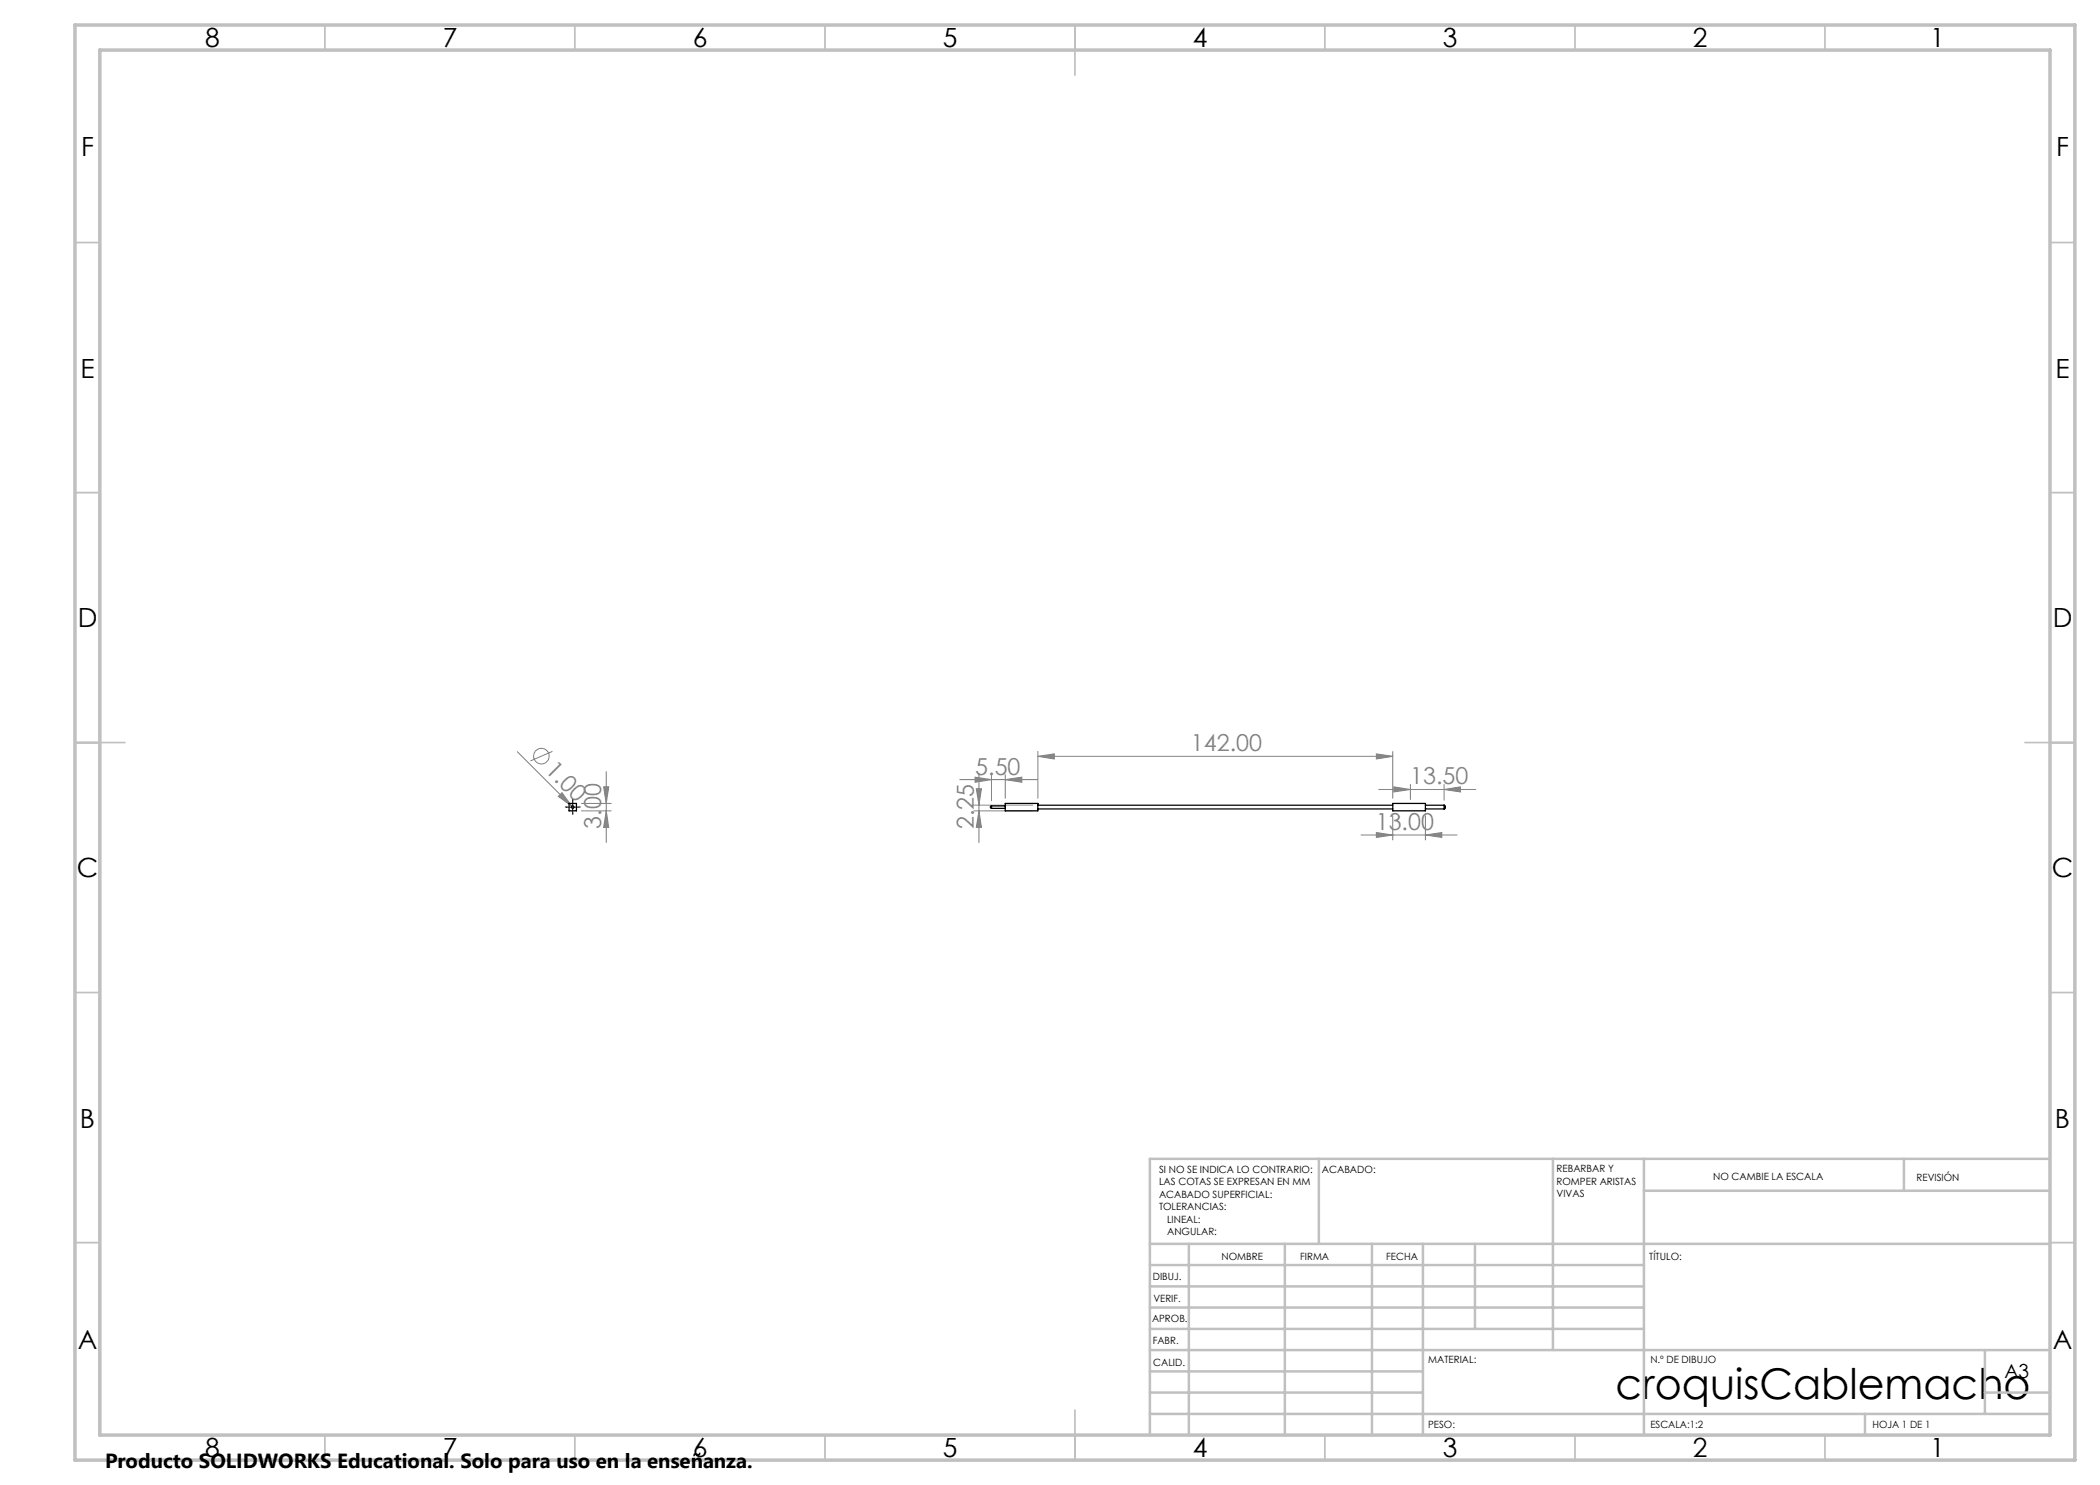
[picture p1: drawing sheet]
<svg xmlns="http://www.w3.org/2000/svg" width="420mm" height="297mm" viewBox="0 0 420 297" stroke-linecap="round" stroke-linejoin="round" font-family="sans-serif">
<g fill="none" stroke="#808080" stroke-width=".2">
<path d="M103.5 150.4l11.2 11.2M110.5 150.3l-4.4 1.9M111.7 159.3l.7-.8 2 2.8zM120.7 157.4h1l-.5 3.3zM121.2 154.3v14.2M191.9 155.9h15.5M195 155.4l3.3 .5-3.3 .6zM195.3 157.8h1l-.5 3.2zM195.8 154.7v13.8M198.3 154.9v5.3M201 155.9l3.4-.5v1.1zM201 154.9v4.8"/>
<path d="M207.6 151.3l3.3-.5v1zM207.6 150.3v9.4M207.6 151.3h71M275.3 150.8l3.3 .5-3.3 .5zM275.7 157.9h19.5M278.6 150.3v9.4M278.8 157.4l3.3 .5-3.3 .5zM282.1 156.9v3M288.8 157.9l3.3-.5v1zM288.8 156.9v3.2M116.3 162.2h5.9M116.3 160.7h5.9"/>
<path d="M121.2 162.2l.5 3.3h-1zM194.8 162.2h11.8M194.8 161h11.8M195.8 162.2l.5 3.3h-1zM272.2 167h19.2M275.3 166.5l3.3 .5-3.3 .5zM278.6 163.2v4.8M285.1 167l3.3-.5v1zM285.1 163.2v4.8"/>
<circle cx="108.3" cy="151.2" r="1.55"/>
</g>
<path d="M113.3 161.4h-.2M114.6 160.2v-.3M114.6 162.7v.2M115.8 161.4h.3" fill="none" stroke="#000" stroke-width=".2" stroke-dasharray="15.2 1.3 1.3 1.3"/>
<path d="M113.3 161.4h2.5M114.5 160.2v2.5" fill="none" stroke="#000" stroke-width=".2"/>
<g fill="none" stroke="#c0c0c0" stroke-width=".35">
<path d="M65 5v5M115 5v5M165 5v5M215 5v10M265 5v5M315 5v5M365 5v5M15 48.5h5M410 48.5h5M15 98.5h5M410 98.5h5M15 148.5h10"/>
<path d="M405 148.5h10M15 198.5h5M410 198.5h5M15 248.5h5M410 248.5h5M65 287v5M115 287v5M165 287v5M215 282v10M265 287v5M315 287v5M365 287v5"/>
</g>
<g fill="none" stroke="#c0c0c0" stroke-width=".5">
<path d="M263.8 231.8v17M310.6 231.8v38.2M328.8 231.8v55.2M328.8 238.2h81.2M380.8 231.8v6.4M410 231.8h-180v55.2M230 248.8h180M230 257.3h98.8M230 253h98.8M237.8 248.8v38.2M257 248.8v38.2M274.4 248.8v38.2"/>
<path d="M284.6 248.8v38.2M295 248.8v17M230 265.8h98.8M230 261.5h98.8M230 278.5h54.6M230 274.3h54.6M230 270h180M397 278.5h13M397 270v12.8M230 282.8h180M373 282.8v4.2"/>
</g>
<path d="M15 5h400v287h-400zM20 10h390v277h-390z" fill="none" stroke="#c0c0c0" stroke-width=".7"/>
<g fill="#808080">
<path d="M111.7 159.3l.7-.8 2 2.8z"/>
<path d="M275.3 150.8l3.3 .5-3.3 .5zM207.6 151.3l3.3-.5v1zM288.8 157.9l3.3-.5v1zM278.8 157.4l3.3 .5-3.3 .5zM201 155.9l3.4-.5v1.1zM195 155.4l3.3 .5-3.3 .6z"/>
<path d="M275.3 166.5l3.3 .5-3.3 .5zM285.1 167l3.3-.5v1z"/>
<path d="M121.2 162.2l.5 3.3h-1zM120.7 157.4h1l-.5 3.3z"/>
<path d="M195.3 157.8h1l-.5 3.2zM195.8 162.2l.5 3.3h-1z"/>
</g>
<g fill="none" stroke="#000" stroke-width=".25">
<path d="M113.8 160.7h1.5v1.5h-1.5zM198.3 161.2a.25 .25 0 0 0-.3 .2 .25 .25 0 0 0 .3 .3M198.3 161.2v.5M198.3 161.2h2.7M198.3 161.7h2.7M201 160.7h6.6v1.5h-6.6zM207.6 161.8h71M207.6 161h71M278.6 160.7h6.5v1.5h-6.5zM285.1 161.8h3.7M285.1 161h3.7M288.8 161a.4 .4 0 0 1 .3 .4 .4 .4 0 0 1-.3 .4"/>
<path d="M288.8 161v.8"/>
<circle cx="114.6" cy="161.4" r=".25"/>
</g>
<text font-size="8.5" x="323.1" y="279.7">croquisCablemacho</text>
<g font-size="5.3">
<text x="41" y="9.5">8</text>
<text x="88.5" y="9.5">7</text>
<text x="138.5" y="9.5">6</text>
<text x="188.5" y="9.5">5</text>
<text x="238.5" y="9.5">4</text>
<text x="288.5" y="9.5">3</text>
<text x="338.5" y="9.5">2</text>
<text x="386" y="9.5">1</text>
<text x="16.2" y="31.2">F</text>
<text x="411.2" y="31.2">F</text>
<text x="16.1" y="75.5">E</text>
<text x="411.1" y="75.5">E</text>
<text x="15.5" y="125.5">D</text>
<text x="410.5" y="125.5">D</text>
<text x="15.4" y="175.5">C</text>
<text x="410.4" y="175.5">C</text>
<text x="16" y="225.5">B</text>
<text x="411" y="225.5">B</text>
<text x="15.5" y="269.7">A</text>
<text x="410.5" y="269.7">A</text>
<text x="41" y="291.5">8</text>
<text x="88.5" y="291.5">7</text>
<text x="138.5" y="291.5">6</text>
<text x="188.5" y="291.5">5</text>
<text x="238.5" y="291.5">4</text>
<text x="288.5" y="291.5">3</text>
<text x="338.5" y="291.5">2</text>
<text x="386" y="291.5">1</text>
</g>
<g font-size="4.7" fill="#808080">
<text x="108.9" y="154.2" transform="rotate(45 108.9 154.2)">1.00</text>
<text x="195.1" y="154.9">5.50</text>
<text x="238.2" y="150.2">142.00</text>
<text x="282" y="156.9">13.50</text>
<text x="120.2" y="165.7" transform="rotate(-90 120.2 165.7)">3.00</text>
<text x="194.8" y="165.9" transform="rotate(-90 194.8 165.9)">2.25</text>
<text x="275.2" y="166">13.00</text>
</g>
<text font-size="4.1" x="21" y="293.7">Producto SOLIDWORKS Educational. Solo para uso en la enseñanza.</text>
<text font-size="3.9" x="400.9" y="275.5">A3</text>
<g font-size="2">
<text x="231.8" y="234.6">SI NO SE INDICA LO CONTRARIO:</text>
<text x="231.8" y="237.1">LAS COTAS SE EXPRESAN EN MM</text>
<text x="231.8" y="239.6">ACABADO SUPERFICIAL:</text>
<text x="264.4" y="234.6">ACABADO:</text>
<text x="311.3" y="234.5">REBARBAR Y</text>
<text x="311.3" y="237">ROMPER ARISTAS</text>
<text x="311.3" y="239.5">VIVAS</text>
<text x="342.6" y="236">NO CAMBIE LA ESCALA</text>
<text x="383.3" y="236.2">REVISIÓN</text>
<text x="231.8" y="242.1">TOLERANCIAS:</text>
<text x="233.4" y="244.6">LINEAL:</text>
<text x="233.4" y="247.1">ANGULAR:</text>
<text x="244.3" y="252">NOMBRE</text>
<text x="260" y="251.9">FIRMA</text>
<text x="277.2" y="251.9">FECHA</text>
<text x="329.9" y="251.9">TÍTULO:</text>
<text x="230.6" y="256.1">DIBUJ.</text>
<text x="230.7" y="260.3">VERIF.</text>
<text x="230.4" y="264.4">APROB.</text>
<text x="230.5" y="268.8">FABR.</text>
<text x="230.7" y="273.1">CALID.</text>
<text x="285.6" y="272.5">MATERIAL:</text>
<text x="330.1" y="272.5">N.º DE DIBUJO</text>
<text x="285.6" y="285.5">PESO:</text>
<text x="330.1" y="285.6">ESCALA:1:2</text>
<text x="374.5" y="285.6">HOJA 1 DE 1</text>
</g>
</svg>
